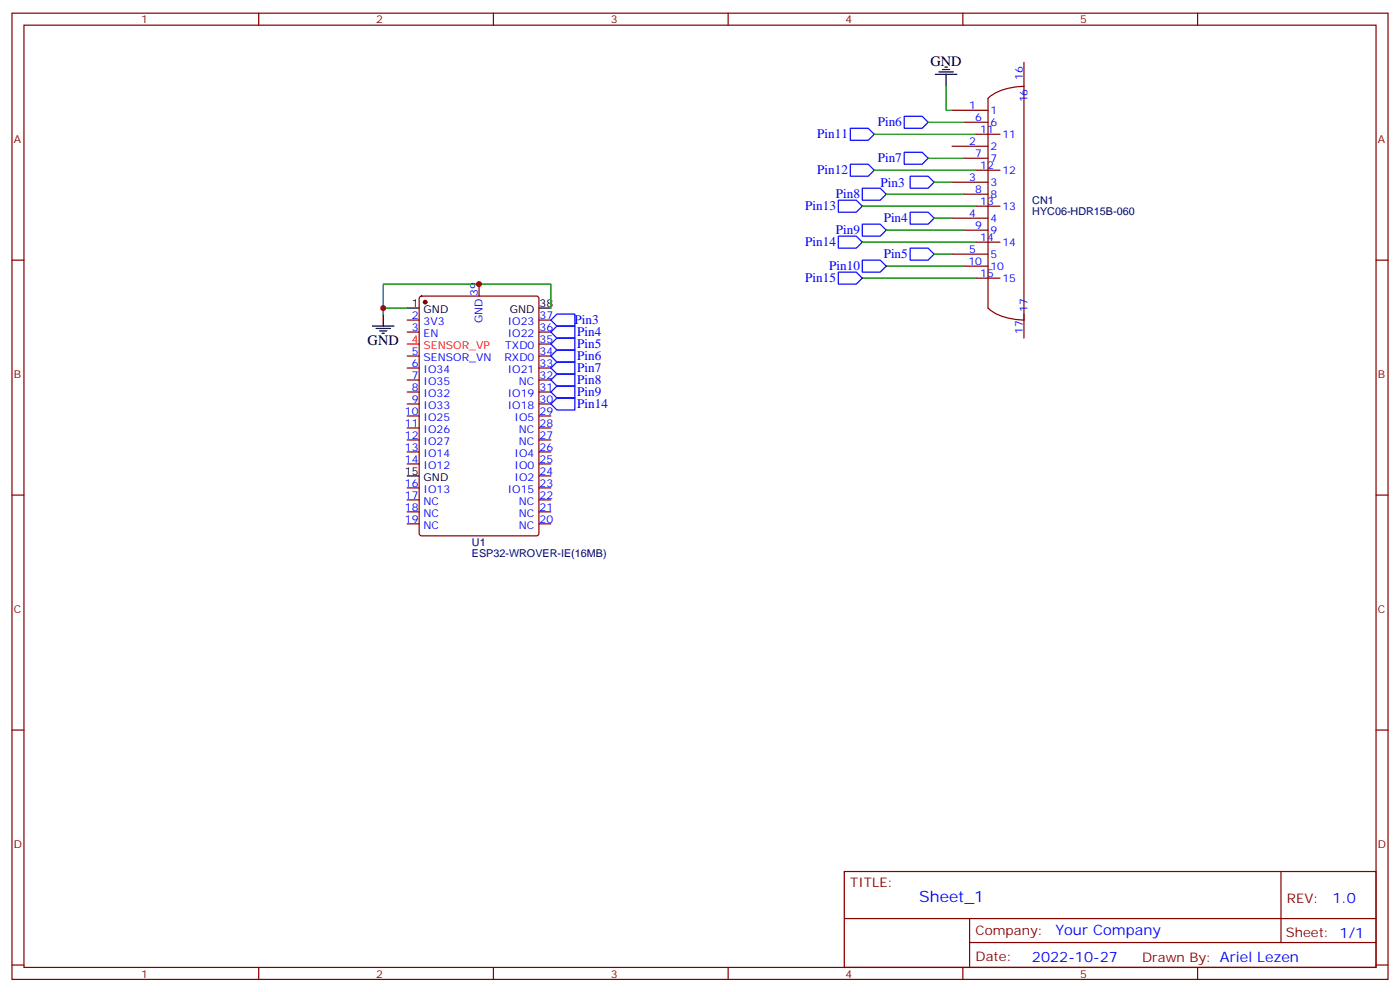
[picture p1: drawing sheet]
<svg xmlns="http://www.w3.org/2000/svg" width="412mm" height="292mm" viewBox="0 0 412 292" stroke-linecap="round" stroke-linejoin="round" font-family="sans-serif">
<g fill="none" stroke="#870000" stroke-width=".35">
<path d="M3.5 3.9h405.4v284.3h-405.4zM7.1 7.4h398.2v277.3h-398.2zM76.2 3.9v3.5M145.3 3.9v3.5M214.5 3.9v3.5M283.6 3.9v3.5M301.6 18.3v81.2M352.8 3.9v3.5M280.5 32.5h10.5M284 36h7M287.5 39.5h7.1M301.6 25.4a19.1 19.1 0 0 0-9.5 2.7l-1.1 .8v61.8a17.1 17.1 0 0 0 10.6 3.5"/>
<path d="M280.5 43h10.5M280.5 53.6h10.5M284 46.6h7M284 57.2h7M287.5 50.1h7.1M3.5 76.6h3.6M280.5 64.2h10.5M280.5 74.8h10.5M284 67.7h7M284 78.3h7M287.5 60.7h7.1M287.5 71.3h7.1"/>
<path d="M405.3 76.6h3.6M119.9 94.2h3.6M119.9 97.7h3.6M123.7 87.3l.5-.2h33.8l.7 .5v69.4l-.4 .6-34.1 .1-.7-.5v-69.4zM141.1 83.6v3.5M158.7 94.2h3.6M158.7 97.7h3.6M287.5 81.8h7.1M119.9 104.8h3.6M119.9 108.3h3.6M119.9 111.8h3.6M119.9 115.4h3.6"/>
<path d="M119.9 118.9h3.6M158.7 101.2h3.6M158.7 104.8h3.6M158.7 108.3h3.6M158.7 111.8h3.6M158.7 115.4h3.6M158.7 118.9h3.6M119.9 122.4h3.6M119.9 125.9h3.6M119.9 129.5h3.6M119.9 133h3.6M119.9 136.5h3.6"/>
<path d="M158.7 122.4h3.6M158.7 125.9h3.6M158.7 129.5h3.6M158.7 133h3.6M158.7 136.5h3.6M3.5 145.7h3.6M119.9 143.6h3.6M119.9 147.1h3.6M119.9 150.6h3.6M119.9 154.2h3.6M158.7 140.1h3.6M158.7 143.6h3.6"/>
<path d="M158.7 147.1h3.6M158.7 150.6h3.6M158.7 154.2h3.6M405.3 145.7h3.6M3.5 214.8h3.6M405.3 214.8h3.6M248.7 256.5h156.6v28.2h-156.6zM377.3 256.5v20.9M248.7 270.3h156.5M285.6 277.4h119.6M285.6 270.3v14.1M3.5 284h3.6"/>
<path d="M76.2 284.7v3.5M145.3 284.7v3.5M214.5 284.7v3.5M283.6 284.7v3.5M352.8 284.7v3.5M405.3 284h3.6"/>
</g>
<g fill="none" stroke="#000" stroke-width=".35">
<path d="M278.3 19.8h.7M275.5 21.9h6.4M276.6 21.2h4.2M277.6 20.5h2.2M278.7 21.9v3.5M109.7 96h6.4M110.8 96.7h4.2M111.8 97.4h2.1M112.5 98.1h.7M112.9 92.4v3.6M119.9 90.7h3.6M158.7 90.7h3.6"/>
<path d="M119.9 140.1h3.6"/>
</g>
<path d="M119.9 101.2h3.6" fill="none" stroke="#f00" stroke-width=".35"/>
<circle cx="125.2" cy="88.9" r=".53" fill="#870000" stroke="#870000" stroke-width=".35"/>
<g fill="none" stroke="#00f" stroke-width=".35">
<path d="M250.5 37.7h5.3l1.7 1.8-1.7 1.8h-5.3zM266.3 34.2h5.3l1.8 1.8-1.8 1.7h-5.3zM246.9 58.9h5.3l1.8 1.8-1.8 1.7h-5.3zM250.5 48.3h5.3l1.7 1.8-1.7 1.8h-5.3zM254 55.4h5.3l1.8 1.8-1.8 1.7h-5.3zM266.3 44.8h5.3l1.8 1.8-1.8 1.7h-5.3zM268.1 51.9h5.3l1.8 1.7-1.8 1.8h-5.3zM246.9 69.5h5.3l1.8 1.8-1.8 1.7h-5.3zM254 66h5.3l1.8 1.7-1.8 1.8h-5.3zM254 76.6h5.3l1.8 1.7-1.8 1.8h-5.3zM268.1 62.4h5.3l1.8 1.8-1.8 1.8h-5.3zM268.1 73h5.3l1.8 1.8-1.8 1.8h-5.3z"/>
<path d="M164 92.4h5.3v3.6h-5.3l-1.7-1.8zM164 96h5.3v3.5h-5.3l-1.7-1.8zM164 99.5h5.3v3.5h-5.3l-1.7-1.8zM246.9 80.1h5.3l1.8 1.7-1.8 1.8h-5.3zM164 103h5.3v3.5h-5.3l-1.7-1.7zM164 106.5h5.3v3.6h-5.3l-1.7-1.8zM164 110.1h5.3v3.5h-5.3l-1.7-1.8zM164 113.6h5.3v3.5h-5.3l-1.7-1.7zM164 117.1h5.3v3.5h-5.3l-1.7-1.7z"/>
</g>
<g fill="none" stroke="#008700" stroke-width=".35">
<path d="M257.5 39.5h30M273.4 36h10.6M278.7 25.4v7.1h1.8M257.5 50.1h30M261.1 57.2h22.9M273.4 46.6h10.6M275.2 53.6h5.3M254 60.7h33.5M254 71.3h33.5M261.1 67.7h22.9M261.1 78.3h22.9M275.2 64.2h5.3"/>
<path d="M275.2 74.8h5.3M112.9 90.7v-7.1h49.4v7.1M119.9 90.7h-7v1.7M254 81.8h33.5"/>
</g>
<g fill="#c00">
<circle cx="112.9" cy="90.7" r=".88"/>
<circle cx="141.1" cy="83.6" r=".88"/>
</g>
<text font-size="4.6" fill="#00f" x="270.8" y="265.5">Sheet_1</text>
<g font-size="4.2">
<text x="274.1" y="19.4">GND</text>
<text x="108.3" y="101.6">GND</text>
</g>
<g font-size="4.2" fill="#00f">
<text x="392.5" y="265.7">1.0</text>
<text x="310.9" y="275.3">Your Company</text>
<text x="304" y="283.1">2022-10-27</text>
</g>
<g font-size="3.9" fill="#00f">
<text x="240.7" y="40.7">Pin11</text>
<text x="258.5" y="37.1">Pin6</text>
<text x="258.5" y="47.7">Pin7</text>
<text x="240.7" y="51.3">Pin12</text>
<text x="246.2" y="58.3">Pin8</text>
<text x="259.4" y="54.9">Pin3</text>
<text x="237.2" y="61.8">Pin13</text>
<text x="260.3" y="65.4">Pin4</text>
<text x="246.2" y="68.9">Pin9</text>
<text x="237.2" y="72.4">Pin14</text>
<text x="260.3" y="76">Pin5</text>
<text x="237.2" y="83">Pin15</text>
<text x="244.3" y="79.5">Pin10</text>
<text x="169.2" y="95.5">Pin3</text>
<text x="170" y="99">Pin4</text>
<text x="170" y="102.4">Pin5</text>
<text x="170" y="105.9">Pin6</text>
<text x="170" y="109.5">Pin7</text>
<text x="170" y="113">Pin8</text>
<text x="170" y="116.5">Pin9</text>
<text x="170" y="120.1">Pin14</text>
</g>
<g font-size="3.9" fill="#800">
<text x="250.5" y="261.1">TITLE:</text>
<text x="379.1" y="265.7">REV:</text>
<text x="287.4" y="275.3">Company:</text>
<text x="378.7" y="275.9">Sheet: 1/1</text>
<text x="287.4" y="282.9">Date:</text>
<text x="336.4" y="283">Drawn By: Ariel Lezen</text>
</g>
<g font-size="3.2" fill="#800">
<text x="41.6" y="6.9">1</text>
<text x="110.8" y="6.9">2</text>
<text x="179.9" y="6.9">3</text>
<text x="249.1" y="6.9">4</text>
<text x="318.2" y="6.9">5</text>
<text x="4.1" y="42">A</text>
<text x="405.9" y="42">A</text>
<text x="4.1" y="111.1">B</text>
<text x="405.9" y="111.1">B</text>
<text x="4.1" y="180.3">C</text>
<text x="405.9" y="180.3">C</text>
<text x="4.1" y="249.4">D</text>
<text x="405.9" y="249.4">D</text>
<text x="41.6" y="287.7">1</text>
<text x="110.8" y="287.7">2</text>
<text x="179.9" y="287.7">3</text>
<text x="249.1" y="287.7">4</text>
<text x="318.2" y="287.7">5</text>
</g>
<g font-size="3.2" fill="#00f">
<text x="301.3" y="23.6" transform="rotate(-90 301.3 23.6)">16</text>
<text x="285.5" y="32.1">1</text>
<text x="287.3" y="35.6">6</text>
<text x="291.7" y="33.5">1</text>
<text x="302.7" y="30.1" transform="rotate(-90 302.7 30.1)">16</text>
<text x="288.8" y="39.2">11</text>
<text x="291.7" y="37">6</text>
<text x="295.3" y="40.6">11</text>
<text x="285.5" y="42.7">2</text>
<text x="287.3" y="46.2">7</text>
<text x="291.7" y="44.1">2</text>
<text x="291.7" y="47.6">7</text>
<text x="285.5" y="53.3">3</text>
<text x="288.8" y="49.7">12</text>
<text x="295.3" y="51.2">12</text>
<text x="287.3" y="56.8">8</text>
<text x="291.7" y="54.7">3</text>
<text x="291.7" y="58.2">8</text>
<text x="285.5" y="63.9">4</text>
<text x="288.8" y="60.3">13</text>
<text x="291.7" y="65.3">4</text>
<text x="295.3" y="61.7">13</text>
<text x="287.3" y="67.4">9</text>
<text x="288.8" y="70.9">14</text>
<text x="291.7" y="68.8">9</text>
<text x="285.2" y="78">10</text>
<text x="285.5" y="74.4">5</text>
<text x="291.7" y="75.8">5</text>
<text x="295.3" y="72.3">14</text>
<text x="288.8" y="81.5">15</text>
<text x="291.7" y="79.4">10</text>
<text x="295.3" y="82.9">15</text>
<text x="140.8" y="87.1" transform="rotate(-90 140.8 87.1)">39</text>
<text x="121.3" y="93.8">2</text>
<text x="124.8" y="95.6">3V3</text>
<text x="142.2" y="95.1" transform="rotate(-90 142.2 95.1)">GND</text>
<text x="149.6" y="95.6">IO23</text>
<text x="158.9" y="93.8">37</text>
<text x="302.7" y="91.7" transform="rotate(-90 302.7 91.7)">17</text>
<text x="121.3" y="97.4">3</text>
<text x="124.8" y="99.1">EN</text>
<text x="149.6" y="99.1">IO22</text>
<text x="158.9" y="97.4">36</text>
<text x="158.9" y="100.9">35</text>
<text x="301.3" y="98.2" transform="rotate(-90 301.3 98.2)">17</text>
<text x="121.3" y="107.9">6</text>
<text x="121.3" y="104.4">5</text>
<text x="124.8" y="106.2">SENSOR_VN</text>
<text x="148.6" y="106.2">RXD0</text>
<text x="148.9" y="102.7">TXD0</text>
<text x="158.9" y="104.4">34</text>
<text x="158.9" y="107.9">33</text>
<text x="121.3" y="111.5">7</text>
<text x="124.8" y="113.2">IO35</text>
<text x="124.8" y="109.7">IO34</text>
<text x="149.6" y="109.7">IO21</text>
<text x="152.9" y="113.2">NC</text>
<text x="158.9" y="111.5">32</text>
<text x="121.3" y="118.5">9</text>
<text x="121.3" y="115">8</text>
<text x="124.8" y="116.8">IO32</text>
<text x="149.6" y="116.8">IO19</text>
<text x="158.9" y="115">31</text>
<text x="158.9" y="118.5">30</text>
<text x="119.3" y="125.6">11</text>
<text x="119.3" y="122.1">10</text>
<text x="124.8" y="123.8">IO25</text>
<text x="124.8" y="120.3">IO33</text>
<text x="149.6" y="120.3">IO18</text>
<text x="151.6" y="123.8">IO5</text>
<text x="158.9" y="122.1">29</text>
<text x="158.9" y="125.6">28</text>
<text x="119.3" y="129.1">12</text>
<text x="124.8" y="130.9">IO27</text>
<text x="124.8" y="127.4">IO26</text>
<text x="152.9" y="127.4">NC</text>
<text x="152.9" y="130.9">NC</text>
<text x="158.9" y="129.1">27</text>
<text x="119.3" y="136.2">14</text>
<text x="119.3" y="132.6">13</text>
<text x="124.8" y="137.9">IO12</text>
<text x="124.8" y="134.4">IO14</text>
<text x="151.6" y="134.4">IO4</text>
<text x="151.6" y="137.9">IO0</text>
<text x="158.9" y="132.6">26</text>
<text x="158.9" y="136.2">25</text>
<text x="119.3" y="143.2">16</text>
<text x="151.6" y="141.5">IO2</text>
<text x="158.9" y="139.7">24</text>
<text x="158.9" y="143.2">23</text>
<text x="119.3" y="146.8">17</text>
<text x="124.8" y="148.5">NC</text>
<text x="124.8" y="145">IO13</text>
<text x="149.6" y="145">IO15</text>
<text x="152.9" y="148.5">NC</text>
<text x="158.9" y="146.8">22</text>
<text x="119.3" y="153.8">19</text>
<text x="119.3" y="150.3">18</text>
<text x="124.8" y="155.6">NC</text>
<text x="124.8" y="152">NC</text>
<text x="152.9" y="152">NC</text>
<text x="152.9" y="155.6">NC</text>
<text x="158.9" y="150.3">21</text>
<text x="158.9" y="153.8">20</text>
</g>
<g font-size="3.2" fill="#000080">
<text x="304.1" y="63.2">HYC06-HDR15B-060</text>
<text x="304.1" y="60">CN1</text>
<text x="139" y="160.6">U1</text>
<text x="139" y="163.8">ESP32-WROVER-IE(16MB)</text>
</g>
<g font-size="3.2">
<text x="121.3" y="90.3">1</text>
<text x="124.8" y="92.1">GND</text>
<text x="150.2" y="92.1">GND</text>
<text x="158.9" y="90.3">38</text>
<text x="119.3" y="139.7">15</text>
<text x="124.8" y="141.5">GND</text>
</g>
<g font-size="3.2" fill="#f00">
<text x="121.3" y="100.9">4</text>
<text x="124.8" y="102.7">SENSOR_VP</text>
</g>
</svg>
